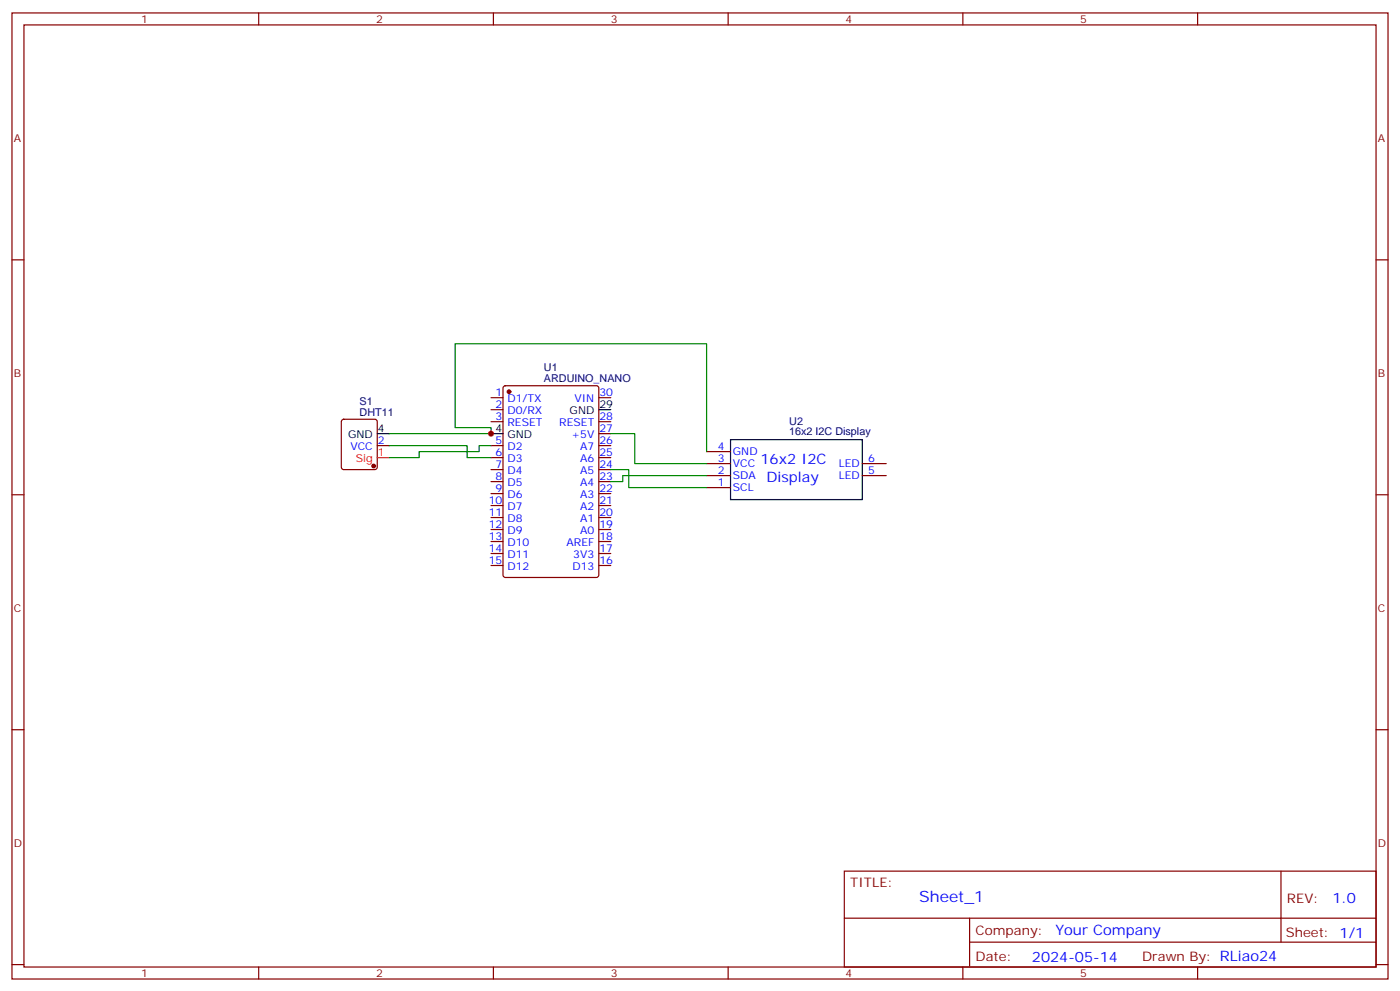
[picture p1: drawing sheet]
<svg xmlns="http://www.w3.org/2000/svg" width="412mm" height="292mm" viewBox="0 0 412 292" stroke-linecap="round" stroke-linejoin="round" font-family="sans-serif">
<g fill="none" stroke="#870000" stroke-width=".35">
<path d="M3.5 3.8h405.4v284.3h-405.4zM7.1 7.3h398.2v277.3h-398.2zM76.2 3.8v3.5M145.3 3.8v3.5M214.5 3.8v3.5M283.6 3.8v3.5M352.8 3.8v3.5M3.5 76.5h3.6M405.3 76.5h3.6M144.6 117.1h3.6M148.4 113.7l.5-.2h26.8l.6 .5 .1 55.3-.5 .6-27 .1-.7-.5v-55.3zM176.4 117.1h3.5"/>
<path d="M100.8 123.6l.4-.2h9.2l.5 .2 .2 .5v13.4l-.2 .5-.5 .2h-9.2l-.5-.2-.2-.5v-13.4zM111.1 131.2h3.6M144.6 120.6h3.6M144.6 124.1h3.6M144.6 131.2h3.6M144.6 134.7h3.6M144.6 138.2h3.6M176.4 124.1h3.5M176.4 131.2h3.5M176.4 134.7h3.5M176.4 138.2h3.5M176.4 127.6h3.5"/>
<path d="M208.1 140h7.1M208.1 136.5h7.1M208.1 132.9h7.1M254 140h7.1M254 136.5h7.1M3.5 145.6h3.6M144.6 141.7h3.6M144.6 145.3h3.6M144.6 148.8h3.6M144.6 152.3h3.6M144.6 155.9h3.6M144.6 159.4h3.6"/>
<path d="M176.4 141.7h3.5M176.4 145.3h3.5M176.4 148.8h3.5M176.4 152.3h3.5M176.4 155.9h3.5M176.4 159.4h3.5M208.1 143.5h7.1M405.3 145.6h3.6M144.6 162.9h3.6M144.6 166.4h3.6M176.4 162.9h3.5M176.4 166.4h3.5"/>
<path d="M3.5 214.8h3.6M405.3 214.8h3.6M248.7 256.4h156.6v28.2h-156.6zM377.3 256.4v20.9M248.7 270.2h156.5M285.6 277.3h119.6M285.6 270.2v14.2M3.5 283.9h3.6M76.2 284.6v3.5M145.3 284.6v3.5M214.5 284.6v3.5M283.6 284.6v3.5"/>
<path d="M352.8 284.6v3.5M405.3 283.9h3.6"/>
</g>
<g fill="#870000" stroke="#870000" stroke-width=".35">
<circle cx="149.9" cy="115.3" r=".53"/>
<circle cx="110.1" cy="137.2" r=".53"/>
</g>
<path d="M111.1 127.6h3.6M144.6 127.6h3.6M176.4 120.6h3.5M215.2 129.4h38.8v17.6h-38.8z" fill="none" stroke="#000" stroke-width=".35"/>
<path d="M111.1 134.7h3.6" fill="none" stroke="#f00" stroke-width=".35"/>
<path d="M114.7 127.6h29.9v-1.7h-10.5v-24.7h74v31.7M114.7 131.2h22.9v3.5h7M144.6 131.2h-3.5v1.7h-17.6v1.8h-8.8M179.9 127.6h7.1v8.9h21.1M179.9 138.2h5.3v5.3h22.9M208.1 140h-24.7v1.7h-3.5" fill="none" stroke="#008700" stroke-width=".35"/>
<circle cx="144.6" cy="127.6" r=".88" fill="#c00"/>
<text font-size="4.6" fill="#00f" x="270.8" y="265.4">Sheet_1</text>
<g font-size="4.2" fill="#00f">
<text x="224" y="136.5">16x2 I2C</text>
<text x="225.8" y="141.7">Display</text>
<text x="392.5" y="265.7">1.0</text>
<text x="310.9" y="275.2">Your Company</text>
<text x="304" y="283">2024-05-14</text>
</g>
<g font-size="3.9" fill="#800">
<text x="250.5" y="261">TITLE:</text>
<text x="379.1" y="265.7">REV:</text>
<text x="287.4" y="275.2">Company:</text>
<text x="378.7" y="275.8">Sheet: 1/1</text>
<text x="287.4" y="282.9">Date:</text>
<text x="336.4" y="282.9">Drawn By: RLiao24</text>
</g>
<g font-size="3.2" fill="#800">
<text x="41.6" y="6.8">1</text>
<text x="110.8" y="6.8">2</text>
<text x="179.9" y="6.8">3</text>
<text x="249.1" y="6.8">4</text>
<text x="318.2" y="6.8">5</text>
<text x="4.1" y="41.9">A</text>
<text x="405.9" y="41.9">A</text>
<text x="4.1" y="111.1">B</text>
<text x="405.9" y="111.1">B</text>
<text x="4.1" y="180.2">C</text>
<text x="405.9" y="180.2">C</text>
<text x="4.1" y="249.3">D</text>
<text x="405.9" y="249.3">D</text>
<text x="41.6" y="287.6">1</text>
<text x="110.8" y="287.6">2</text>
<text x="179.9" y="287.6">3</text>
<text x="249.1" y="287.6">4</text>
<text x="318.2" y="287.6">5</text>
</g>
<g font-size="3.2" fill="#000080">
<text x="160.2" y="112.3">ARDUINO_NANO</text>
<text x="160.2" y="109.1">U1</text>
<text x="105.9" y="119.2">S1</text>
<text x="105.9" y="122.3">DHT11</text>
<text x="232.5" y="125">U2</text>
<text x="232.5" y="128.2">16x2 I2C Display</text>
</g>
<g font-size="3.2" fill="#00f">
<text x="146" y="116.7">1</text>
<text x="149.5" y="118.5">D1/TX</text>
<text x="169.2" y="118.5">VIN</text>
<text x="176.6" y="116.7">30</text>
<text x="146" y="120.2">2</text>
<text x="146" y="123.8">3</text>
<text x="149.5" y="122">D0/RX</text>
<text x="149.5" y="125.5">RESET</text>
<text x="164.7" y="125.5">RESET</text>
<text x="176.6" y="123.8">28</text>
<text x="111.3" y="130.8">2</text>
<text x="146" y="130.8">5</text>
<text x="168.3" y="129">+5V</text>
<text x="176.6" y="130.8">26</text>
<text x="176.6" y="127.3">27</text>
<text x="103.2" y="132.6">VCC</text>
<text x="146" y="134.3">6</text>
<text x="146" y="137.9">7</text>
<text x="149.5" y="132.6">D2</text>
<text x="149.5" y="136.1">D3</text>
<text x="170.9" y="136.1">A6</text>
<text x="170.9" y="132.6">A7</text>
<text x="176.6" y="137.9">24</text>
<text x="176.6" y="134.3">25</text>
<text x="211.4" y="136.1">3</text>
<text x="211.4" y="132.6">4</text>
<text x="215.9" y="137.5">VCC</text>
<text x="215.9" y="134">GND</text>
<text x="247.1" y="137.5">LED</text>
<text x="255.8" y="136.1">6</text>
<text x="146" y="141.4">8</text>
<text x="149.5" y="139.6">D4</text>
<text x="149.5" y="143.2">D5</text>
<text x="170.9" y="143.2">A4</text>
<text x="170.9" y="139.6">A5</text>
<text x="176.6" y="141.4">23</text>
<text x="211.4" y="143.2">1</text>
<text x="211.4" y="139.6">2</text>
<text x="215.9" y="141">SDA</text>
<text x="247.1" y="141">LED</text>
<text x="255.8" y="139.6">5</text>
<text x="144" y="148.4">10</text>
<text x="146" y="144.9">9</text>
<text x="149.5" y="146.7">D6</text>
<text x="170.9" y="146.7">A3</text>
<text x="176.6" y="148.4">21</text>
<text x="176.6" y="144.9">22</text>
<text x="215.9" y="144.6">SCL</text>
<text x="144" y="152">11</text>
<text x="144" y="155.5">12</text>
<text x="149.5" y="150.2">D7</text>
<text x="149.5" y="153.7">D8</text>
<text x="170.9" y="153.7">A1</text>
<text x="170.9" y="150.2">A2</text>
<text x="176.6" y="155.5">19</text>
<text x="176.6" y="152">20</text>
<text x="144" y="159">13</text>
<text x="149.5" y="157.3">D9</text>
<text x="149.5" y="160.8">D10</text>
<text x="166.9" y="160.8">AREF</text>
<text x="170.9" y="157.3">A0</text>
<text x="176.6" y="159">18</text>
<text x="144" y="162.6">14</text>
<text x="144" y="166.1">15</text>
<text x="149.5" y="164.3">D11</text>
<text x="149.5" y="167.9">D12</text>
<text x="168.6" y="167.9">D13</text>
<text x="168.9" y="164.3">3V3</text>
<text x="176.6" y="166.1">16</text>
<text x="176.6" y="162.6">17</text>
</g>
<g font-size="3.2">
<text x="167.8" y="122">GND</text>
<text x="176.6" y="120.2">29</text>
<text x="102.5" y="129">GND</text>
<text x="111.3" y="127.3">4</text>
<text x="146" y="127.3">4</text>
<text x="149.5" y="129">GND</text>
</g>
<g font-size="3.2" fill="#f00">
<text x="104.8" y="136.1">Sig</text>
<text x="111.3" y="134.3">1</text>
</g>
</svg>
